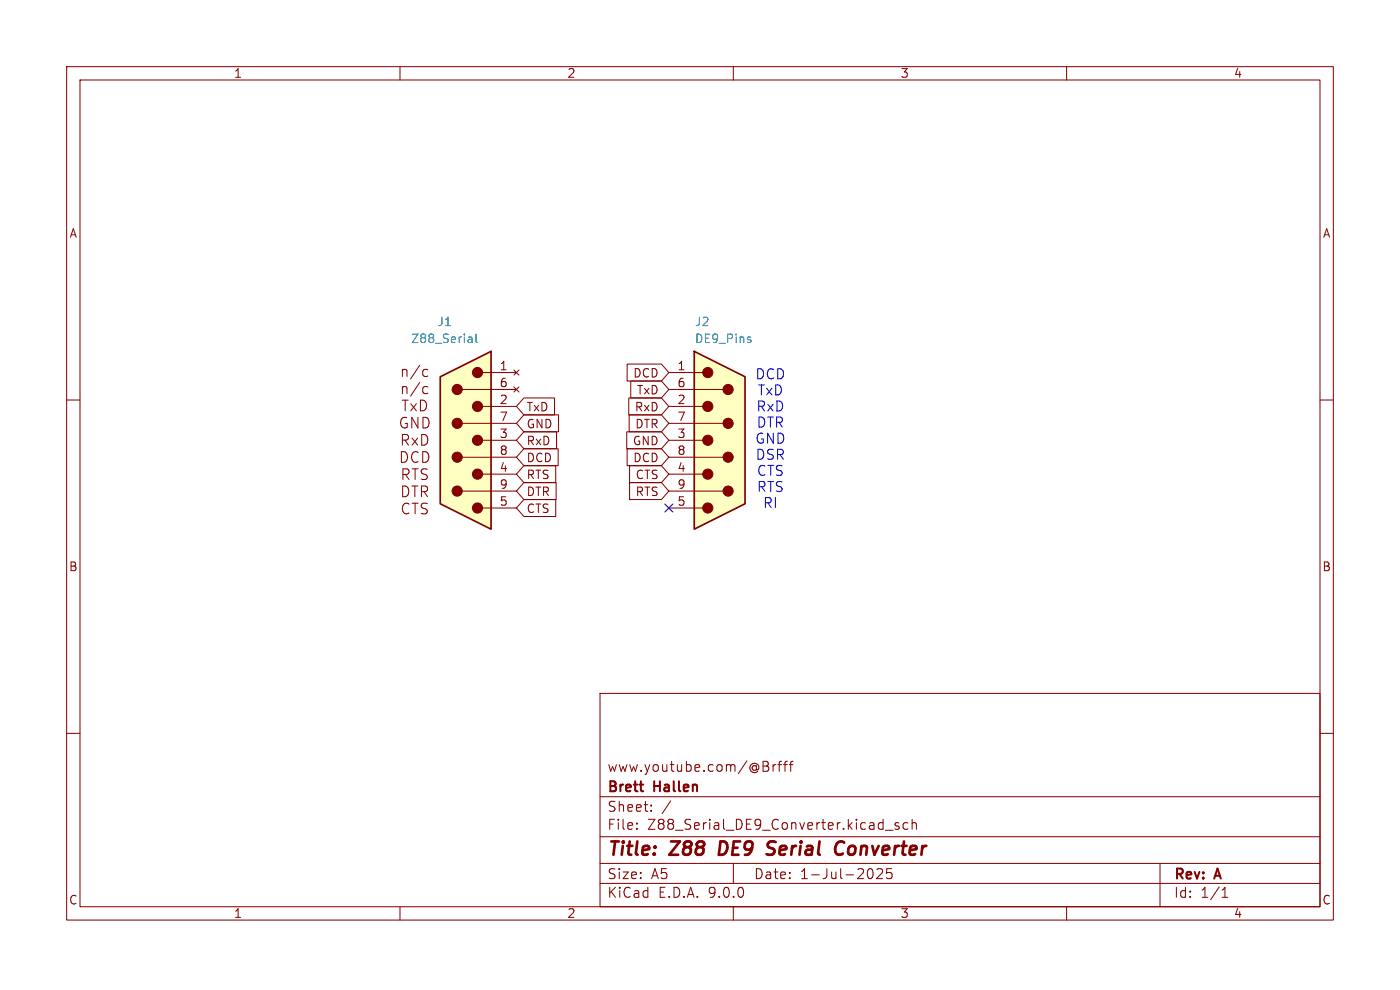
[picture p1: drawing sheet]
<svg xmlns="http://www.w3.org/2000/svg" width="297mm" height="210mm" viewBox="0 0 297 210" stroke-linecap="round" stroke-linejoin="round" font-family="sans-serif">
<g fill="none" stroke="#840000" stroke-width=".22">
<path d="M14.1 14.1h268.8v181.1h-268.8zM17 17h263v175.3h-263zM84.9 14.1v2.9M155.6 14.1v2.9M226.3 14.1v2.9M14.1 84.9h2.9M280 84.9h2.9M14.1 155.6h2.9M127.3 147.1h152.7v45.2h-152.7zM280 155.6h2.9M127.3 177.5h152.7M127.3 169h152.7"/>
<path d="M135.1 175.7v.2M135.1 174.6v.2M138.1 171.9v.2M138.1 170.8v.2M142.3 169.9l-1.8 2.7M163 162.7v.7M164 162.2v1.4M164.6 162.2l-.4 .1-.2 .3M165 162.2h.8M165.8 161.5l-.4 .1-.1 .2v1.8M166.2 162.2h.8M167 161.5l-.4 .1-.1 .2v1.8"/>
<path d="M167.4 162.2h.8M168.2 161.5l-.4 .1-.1 .2v1.8M187.8 176.1h1.7M190.7 174.6l-.5-.1-.3 .3 .1 .3 .7 .2v.5h-.8M192.6 174.6l-.6-.1-.4 .4v.6l.2 .3h.8M193.5 174.7a.53 .53 0 0 1 .9 .1v1.1M193.5 173.8v2.1M84.9 192.3v2.9M127.3 187.4h152.7M127.3 183.2h152.7M155.6 192.3v2.9M155.6 183.2v4.2"/>
<path d="M184.5 184.3h.2a1.33 1.33 0 0 1 0 2.1h-.2M186 184.5l.3-.2 .7 .1a.58 .58 0 0 1 .1 .8l-1.2 1.2h1.3M189.2 184.3h-1.1l-.1 1 .3-.2 .8 .1 .2 .3-.1 .7-.3 .2h-.6l-.3-.2M226.3 192.3v2.9M246.1 183.2v9.1M259.3 190.3h1.2M259.3 188.8l.6-.6v2.1"/>
</g>
<path d="M152.9 178.5l-.4 2.8h.7M163 179.6l1.1 .5M164.2 178.5h-.7l-.6 .5M179.1 178.8a1.03 1.03 0 0 0-1.7 .4M164.1 181.1l-.4 .2h-.7M177.3 180.9a.95 .95 0 0 0 1.5 .2" fill="none" stroke="#840000" stroke-width=".57"/>
<path d="M147.3 74.5l10.8 5.4v27l-10.8 5.4z" fill="#ffffc2"/>
<path d="M141.9 79h7.2M141.9 97h11.5M141.9 93.4h7.2M141.9 89.8h11.5M141.9 86.2h7.2M141.9 82.6h11.5M141.9 107.8h7.2M141.9 104.2h11.5M141.9 100.6h7.2" fill="none" stroke="#840000" stroke-width=".22"/>
<path d="M147.3 74.5l10.8 5.4v27l-10.8 5.4z" fill="none" stroke="#840000" stroke-width=".36"/>
<g fill="#840000" stroke="#840000" stroke-width=".22">
<circle cx="150.2" cy="107.8" r="1.08"/>
<circle cx="150.2" cy="100.6" r="1.08"/>
<circle cx="150.2" cy="93.4" r="1.08"/>
<circle cx="150.2" cy="86.2" r="1.08"/>
<circle cx="150.2" cy="79" r="1.08"/>
<circle cx="154.5" cy="104.2" r="1.08"/>
<circle cx="154.5" cy="97" r="1.08"/>
<circle cx="154.5" cy="89.8" r="1.08"/>
<circle cx="154.5" cy="82.6" r="1.08"/>
</g>
<path d="M159.1 72.1l.2 .2-.2 .4M159.1 71.5l.1 .1" fill="none" stroke="#008484" stroke-width=".22"/>
<path d="M93.4 79.9l10.8-5.4v37.8l-10.8-5.4z" fill="#ffffc2"/>
<g fill="#840000" stroke="#840000" stroke-width=".22">
<circle cx="97" cy="82.6" r="1.08"/>
<circle cx="97" cy="89.8" r="1.08"/>
<circle cx="97" cy="97" r="1.08"/>
<circle cx="97" cy="104.2" r="1.08"/>
<circle cx="101.3" cy="79" r="1.08"/>
<circle cx="101.3" cy="86.2" r="1.08"/>
<circle cx="101.3" cy="93.4" r="1.08"/>
<circle cx="101.3" cy="100.6" r="1.08"/>
<circle cx="101.3" cy="107.8" r="1.08"/>
</g>
<path d="M93.4 79.9l10.8-5.4v37.8l-10.8-5.4z" fill="none" stroke="#840000" stroke-width=".36"/>
<g fill="none" stroke="#840000" stroke-width=".22">
<path d="M85.4 78.4v1.5M85.4 78.6a.56 .56 0 0 1 .9 .1v1.2M89 77.5l-1.9 2.9M90.8 78.5l-.7-.1-.4 .4v.6l.2 .4 .2 .1 .7-.1M102.4 79h7.2M109 78.5l1.1 1.1M110.1 78.5l-1.1 1.1M133 77.2h7.3l1.6 1.8-1.6 1.8h-7.3zM85.2 95.8a1.19 1.19 0 0 1 1.2 .7 1.19 1.19 0 0 1-.4 1.5l-.8 .1zM85.3 84.9h1.3M85.4 82v1.5M85.4 93.4h.8a.61 .61 0 0 0 .5-.6 .61 .61 0 0 0-.5-.6h-.8v2.2"/>
<path d="M85.4 82.2a.56 .56 0 0 1 .9 .1v1.2M85.9 93.4l.8 1M86 84.9v2.2M86.3 88.6a.93 .93 0 0 0-1.1 .2 .93 .93 0 0 0-.2 1 .85 .85 0 0 0 .4 .9 .85 .85 0 0 0 1-.1v-.8h-.4M87.1 85.6l1.2 1.5M87.4 92.9l1.2 1.5M87.4 99.5h1.3M88.1 99.5v2.2M88.3 85.6l-1.2 1.5M88.6 92.9l-1.2 1.5M88.7 88.5v2.3l-1.3-2.3v2.3M88.7 96a.91 .91 0 0 0-1.1 0 .91 .91 0 0 0-.3 1.1 .85 .85 0 0 0 .4 .9 .85 .85 0 0 0 1-.1"/>
<path d="M89 81.1l-1.9 2.9M89.2 84.9a1.19 1.19 0 0 1 1.3 .7 1.19 1.19 0 0 1-.4 1.4l-.9 .1zM89.5 92.2a1.19 1.19 0 0 1 1.2 .7 1.19 1.19 0 0 1-.4 1.4l-.8 .1zM89.7 95.8a1.19 1.19 0 0 1 1.3 .7 1.19 1.19 0 0 1-.5 1.5l-.8 .1zM89.7 88.5a1.19 1.19 0 0 1 1.3 .8 1.19 1.19 0 0 1-.4 1.4l-.9 .1zM90.6 99.6l-.3-.1-.7 .1a.54 .54 0 0 0-.2 .5 .54 .54 0 0 0 .4 .4 .83 .83 0 0 1 .8 .6l-.1 .4-.3 .2-.8-.1M90.8 82.1l-.7-.1-.4 .4v.7l.2 .3 .2 .1 .7-.1M98.1 82.6h11.5M98.1 89.8h11.5M98.1 97h11.5M102.4 86.2h7.2M102.4 93.4h7.2"/>
<path d="M109 82.1l1.1 1.1M110.1 82.1l-1.1 1.1M111.1 88h7.4v3.6h-7.4l-1.5-1.8zM111.1 91.6h7v3.6h-7l-1.5-1.8zM111.1 95.2h7.3v3.6h-7.3l-1.5-1.8zM111.1 98.8h6.8v3.6h-6.8l-1.5-1.8zM111.1 84.4h6.5v3.6h-6.5l-1.5-1.8zM133 91.6h7.3l1.6 1.8-1.6 1.8h-7.3zM133 95.2h7.3l1.6 1.8-1.6 1.8h-7.3zM133.4 84.4h6.9l1.6 1.8-1.6 1.8h-6.9zM133.5 88h6.8l1.6 1.8-1.6 1.8h-6.8zM133.6 98.8h6.7l1.6 1.8-1.6 1.8h-6.7z"/>
<path d="M133.8 80.8h6.5l1.6 1.8-1.6 1.8h-6.5zM85.4 103.1a1.19 1.19 0 0 1 1.3 .7 1.19 1.19 0 0 1-.4 1.5l-.9 .1zM85.5 100.6h.8a.61 .61 0 0 0 .5-.6 .61 .61 0 0 0-.5-.5h-.8v2.2M86 100.6l.8 1.1M86.8 107a.91 .91 0 0 0-1.2-.1 .91 .91 0 0 0-.2 1.1 .85 .85 0 0 0 .4 .9 .85 .85 0 0 0 1-.1M87.4 103.1h1.3M87.4 106.7h1.3M88 103.1v2.3M88.1 106.7v2.3M89.4 104.3h.9a.61 .61 0 0 0 .4-.6 .61 .61 0 0 0-.4-.6h-.9v2.3M89.9 104.3l.8 1.1M90.6 106.8l-.3-.1-.7 .1a.54 .54 0 0 0-.2 .6 .54 .54 0 0 0 .4 .4 .83 .83 0 0 1 .8 .6l-.1 .4-.3 .2-.8-.1"/>
<path d="M98.1 104.2h11.5M102.4 100.6h7.2M102.4 107.8h7.2M111.1 102.4h6.9v3.6h-6.9l-1.5-1.8zM111.1 106h6.8v3.6h-6.8l-1.5-1.8zM133.6 102.4h6.7l1.6 1.8-1.6 1.8h-6.7z"/>
</g>
<path d="M99.9 71.5l.2 .2v1M100.1 72.6l-.6 .1M100.1 71.9l-.6 .1M101 70.9v1.5l.2 .3" fill="none" stroke="#008484" stroke-width=".22"/>
<path d="M141 106.9l1.8 1.7M142.8 106.9l-1.8 1.7" fill="none" stroke="#000084" stroke-width=".22"/>
<g font-size="3.9" fill="#840000">
<text x="128.7" y="182.3">Title:</text>
<text x="142.4" y="182.3">Z88</text>
<text x="153.7" y="182.3">DE9</text>
<text x="165.1" y="182.3">Serial</text>
<text x="180.6" y="182.3">Converter</text>
</g>
<g font-size="3" fill="#0000c2">
<text x="160.2" y="80.8">DCD</text>
<text x="160.4" y="87.6">RxD</text>
<text x="160.6" y="84.2">TxD</text>
<text x="160.1" y="94.4">GND</text>
<text x="160.4" y="91">DTR</text>
<text x="160.2" y="97.8">DSR</text>
<text x="160.5" y="101.3">CTS</text>
<text x="160.5" y="104.7">RTS</text>
<text x="161.8" y="108.1">RI</text>
</g>
<g font-size="3" fill="#840000">
<text x="128.7" y="164">www.youtube.com/@Brfff</text>
<text x="128.7" y="172.5">Sheet:</text>
<text x="128.7" y="168.6">Brett</text>
<text x="138.8" y="168.6">Hallen</text>
<text x="128.7" y="176.3">File:</text>
<text x="137.3" y="176.3">Z88_Serial_DE9_Converter.kicad_sch</text>
<text x="128.7" y="190.8">KiCad</text>
<text x="128.7" y="186.8">Size:</text>
<text x="138.1" y="186.8">A5</text>
<text x="139.6" y="190.8">E.D.A.</text>
<text x="150.4" y="190.8">9.0.0</text>
<text x="159.8" y="186.8">Date:</text>
<text x="169.7" y="186.8">1-Jul-2025</text>
<text x="248.9" y="187.1">Rev:</text>
<text x="248.9" y="190.8">Id:</text>
<text x="254.7" y="190.8">1/1</text>
<text x="257.9" y="187.1">A</text>
</g>
<g font-size="2.6" fill="#840000">
<text x="49.5" y="16.8">1</text>
<text x="120.2" y="16.8">2</text>
<text x="190.9" y="16.8">3</text>
<text x="261.6" y="16.8">4</text>
<text x="14.6" y="50.7">A</text>
<text x="280.5" y="50.7">A</text>
<text x="14.5" y="121.5">B</text>
<text x="280.4" y="121.5">B</text>
<text x="14.5" y="192.2">C</text>
<text x="49.5" y="195">1</text>
<text x="120.2" y="195">2</text>
<text x="190.9" y="195">3</text>
<text x="261.6" y="195">4</text>
<text x="280.4" y="192.2">C</text>
</g>
<g font-size="2.5" fill="#008484">
<text x="92.7" y="69.5">J1</text>
<text x="147.3" y="69.5">J2</text>
<text x="87.1" y="73.1">Z88_Serial</text>
<text x="147.3" y="73.1">DE9_Pins</text>
</g>
<g font-size="2.5" fill="#840000">
<text x="105.9" y="78.7">1</text>
<text x="105.9" y="82.3">6</text>
<text x="134.2" y="80.4">DCD</text>
<text x="135" y="84">TxD</text>
<text x="143.6" y="82.3">6</text>
<text x="143.6" y="78.7">1</text>
<text x="105.9" y="85.9">2</text>
<text x="105.9" y="89.4">7</text>
<text x="111.6" y="87.6">TxD</text>
<text x="134.5" y="87.6">RxD</text>
<text x="143.6" y="89.4">7</text>
<text x="143.6" y="85.9">2</text>
<text x="105.9" y="93">3</text>
<text x="111.6" y="91.2">GND</text>
<text x="111.6" y="94.7">RxD</text>
<text x="134.1" y="94.7">GND</text>
<text x="134.6" y="91.2">DTR</text>
<text x="143.6" y="93">3</text>
<text x="105.9" y="96.6">8</text>
<text x="105.9" y="100.2">4</text>
<text x="111.6" y="98.3">DCD</text>
<text x="111.6" y="101.9">RTS</text>
<text x="134.2" y="98.3">DCD</text>
<text x="134.7" y="101.9">CTS</text>
<text x="143.6" y="100.2">4</text>
<text x="143.6" y="96.6">8</text>
<text x="105.9" y="103.8">9</text>
<text x="105.9" y="107.4">5</text>
<text x="111.6" y="105.5">DTR</text>
<text x="134.7" y="105.5">RTS</text>
<text x="143.6" y="107.4">5</text>
<text x="143.6" y="103.8">9</text>
<text x="111.6" y="109.1">CTS</text>
</g>
</svg>
